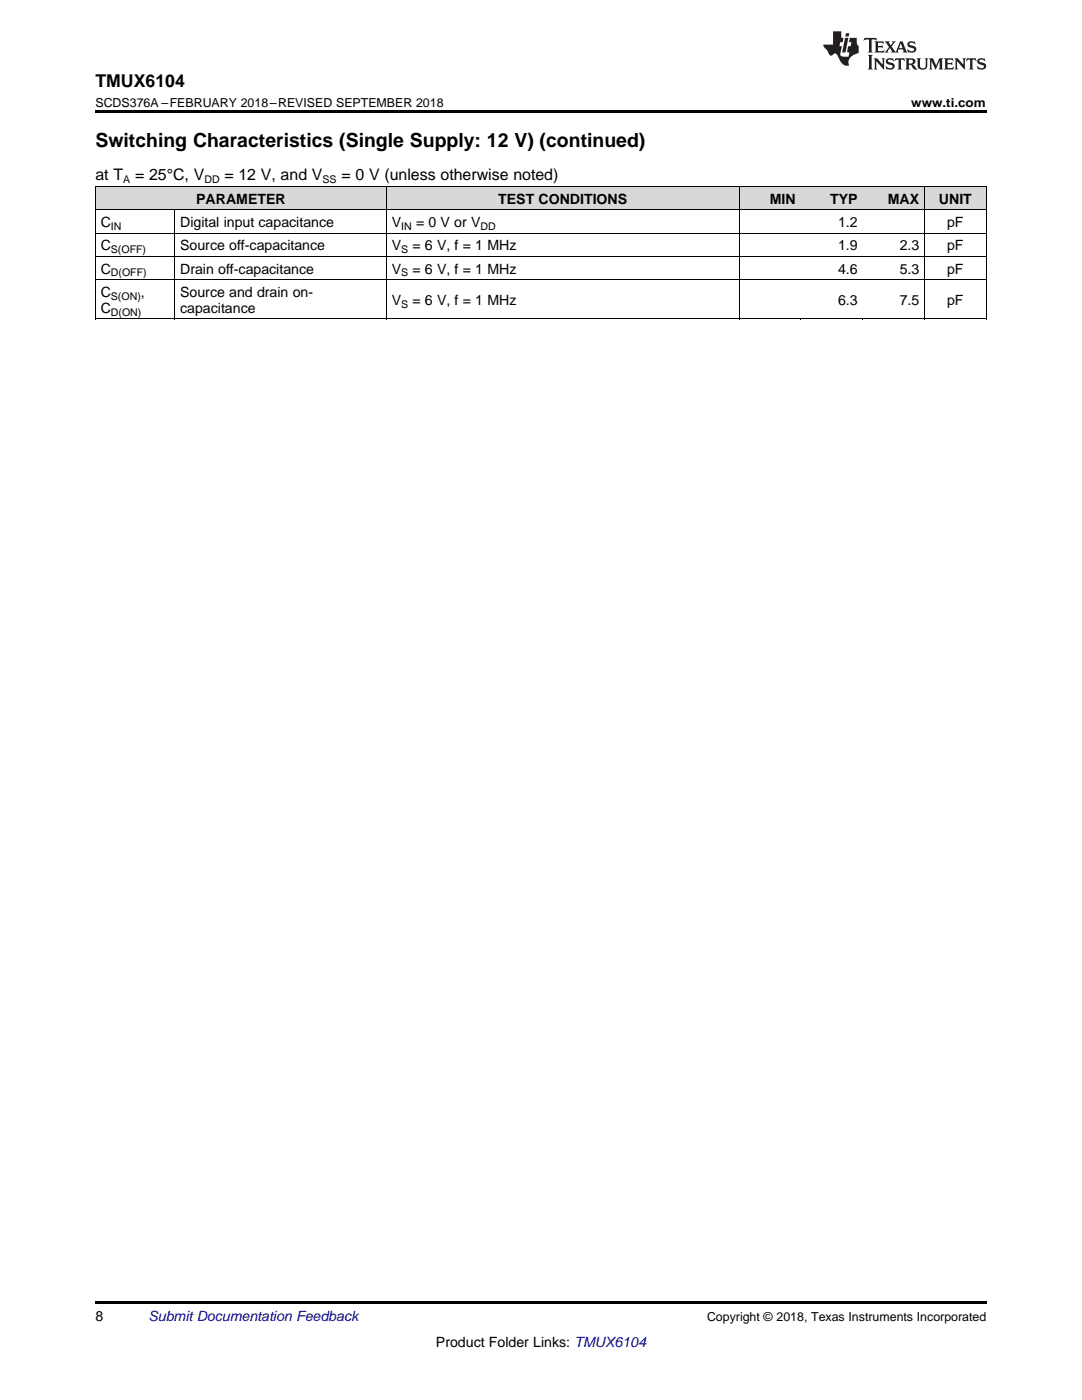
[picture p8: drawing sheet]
<svg xmlns="http://www.w3.org/2000/svg" width="216mm" height="279mm" viewBox="0 0 216 279" stroke-linecap="round" stroke-linejoin="round" font-family="sans-serif">
<g fill="#d8d8d8">
<path d="M19 37.3h15.9v4.6h-15.9z"/>
<path d="M34.9 37.3h42.2v4.6h-42.2z"/>
<path d="M77.1 37.3h70.4v4.6h-70.4z"/>
<path d="M147.5 37.3h12.4v4.6h-12.4z"/>
<path d="M159.9 37.3h12.3v4.6h-12.3z"/>
<path d="M172.2 37.3h12.3v4.6h-12.3z"/>
<path d="M184.5 37.3h12.3v4.6h-12.3z"/>
</g>
<path d="M19 22h177.8v.5h-177.8zM19 63.7h.2zM77 63.7h.1zM147.4 63.7h.1zM159.8 63.7h.1zM172.1 63.7h.1zM184.4 63.7h.1zM196.7 63.7h.1zM19 259.7h177.8v.5h-177.8z" fill="#000"/>
<path d="M19 37.2h177.8M19.1 37.2v26.5M77.1 37.2v26.5M147.5 37.2v26.5M184.4 37.2v26.5M196.8 37.2v26.5M19 55.8h177.8M19 51.2h177.8M19 46.5h177.8M19 41.9h177.8M34.8 41.9v21.8M19 63.7h177.8" fill="none" stroke="#000" stroke-width=".2"/>
<g fill="#231f20">
<path d="M172.5 7.6l-.1 .5 .4-.2h.6v.1v2.1l-.2 .4h.9l-.2-.4v-2.1l.1-.1h.5l.5 .2-.2-.5zM174.5 8.3l.2 .3v1.5l-.2 .4h1.8l.2-.6a1.04 1.04 0 0 1-1.3 .2v-.7h.6l.3 .2v-.6l-.3 .2h-.6v-.6l.8-.1 .4 .3-.2-.5zM176.5 8.3l.9 1.1-.9 1.1h.8l-.2-.2 .4-.7 .5 .7-.2 .2h1.5l-.2-.2 .2-.4h.9l.1 .4-.2 .2h1l-.3-.3-.7-1.9h-.5l-.9 2-.8-1 .9-1h-.8l.1 .3-.4 .5-.3-.6 .1-.2zM179.7 8.6l.4 1h-.7zM181.3 8.4a.63 .63 0 0 0-.2 .7 .63 .63 0 0 0 .6 .4l.6 .2 .1 .2a.75 .75 0 0 1-.7 .4 .75 .75 0 0 1-.6-.5l.1 .7 .1-.1a1.11 1.11 0 0 0 1.5-.6 1.13 1.13 0 0 0-1.2-.8l-.1-.4a1.04 1.04 0 0 1 1.2 .2l-.2-.5-.2 .1-.4-.2zM173.2 10.9l.2 .4v2.2l-.2 .4h1l-.3-.4v-2.2l.3-.4zM174.3 11.6l.3 .4v1.5l-.3 .4h.8l-.2-.4v-1.3l1.5 1.7v-1.9l.2-.4h-.7l.2 .4v.9l-1.1-1.3zM177 11.8a.62 .62 0 0 0-.2 .7 .62 .62 0 0 0 .6 .4l.6 .1 .1 .3a.76 .76 0 0 1-.7 .3 .76 .76 0 0 1-.7-.4l.2 .7 .1-.1a1.11 1.11 0 0 0 1.5-.6 1.13 1.13 0 0 0-1.2-.8l-.1-.4a1.04 1.04 0 0 1 1.2 .2l-.2-.6-.2 .1-.5-.1zM178.7 11.6l-.2 .6a.61 .61 0 0 1 .8-.3v1.6l-.2 .4h.9l-.2-.4v-1.6a.63 .63 0 0 1 .7 .3l-.1-.6zM180.6 11.6l.3 .4v1.5l-.3 .4h1l-.2-.2-.1-.8 .6 .2a.76 .76 0 0 0 1.2 .7l-1-1a.58 .58 0 0 0 .6-.5 .58 .58 0 0 0-.5-.6zM181.4 11.9h.1a.45 .45 0 0 1 .5 .1 .45 .45 0 0 1 .1 .5l-.8 .2zM182.9 11.6l.2 .2a2.17 2.17 0 0 0 .3 1.9 .99 .99 0 0 0 1.6-.6v-1.1l.2-.4h-.7l.2 .2a1.92 1.92 0 0 1-.2 1.8 .6 .6 0 0 1-.9-.5v-1.1l.2-.4zM185.4 11.6l.2 .4v1.5l-.2 .4h.7l-.2-.4v-1.4l.8 1.8 .8-1.8v1.4l-.2 .4h.9l-.2-.4v-1.5l.2-.4h-.8l-.6 1.5-.6-1.5zM188.4 11.6l.2 .4v1.5l-.2 .4h1.8l.1-.6a1.04 1.04 0 0 1-1.2 .1v-.6h.5l.4 .2v-.6l-.4 .2h-.5v-.7h.8l.3 .3-.1-.6zM190.5 11.6l.2 .4v1.5l-.2 .4h.7l-.2-.4v-1.3l1.5 1.7v-1.9l.2-.4h-.7l.2 .4v.9l-1.1-1.3zM192.9 11.6l-.1 .6a.61 .61 0 0 1 .7-.3l.1 1.6-.3 .4h1l-.3-.4 .1-1.6a.63 .63 0 0 1 .7 .3l-.1-.6zM195.2 11.8a.62 .62 0 0 0-.2 .7 .62 .62 0 0 0 .6 .4l.6 .1 .1 .3a.76 .76 0 0 1-.7 .3 .76 .76 0 0 1-.6-.4l.1 .7 .1-.1a1.11 1.11 0 0 0 1.6-.6 1.13 1.13 0 0 0-1.3-.8l-.1-.4a1.04 1.04 0 0 1 1.2 .2l-.1-.6-.2 .1-.5-.1z"/>
<path d="M166.2 6.3v2.6h-1.9v.4l.8 .9a.91 .91 0 0 0 1 .8 .56 .56 0 0 1 .5-.3 .56 .56 0 0 1 .5 .3l.4 .8a1.53 1.53 0 0 0 1.9 1.2 1.54 1.54 0 0 1 1-2.1l.9-.3v-1.4a1.52 1.52 0 0 1-.4-1.6h-1.3l-.2 .8h.5l-.2 .8h-.5l-.1 1v.2l.4 .1-.2 .8a1.93 1.93 0 0 1-1.6-.3l.3-1.8h-.5l.2-.8h.4l.2-.8h-.4v-1.3zM168.6 7.6l-.6 2.9h.7l.6-2.9zM168.8 6.6l-.1 .7h.6l.2-.7z"/>
</g>
<text font-size="3.9" x="19" y="29.3">Switching Characteristics (Single Supply: 12 V) (continued)</text>
<text font-size="3.5" x="19" y="17.3">TMUX6104</text>
<g font-size="3.2">
<text x="19" y="36">at T</text>
<text x="27" y="36">= 25°C, V</text>
<text x="44.8" y="36">= 12 V, and V</text>
<text x="68.1" y="36">= 0 V (unless otherwise noted)</text>
</g>
<g font-size="2.8">
<text x="39.2" y="40.6">PARAMETER</text>
<text x="99.4" y="40.6">TEST CONDITIONS</text>
<text x="153.6" y="40.6">MIN</text>
<text x="165.6" y="40.6">TYP</text>
<text x="177.2" y="40.6">MAX</text>
<text x="187.4" y="40.6">UNIT</text>
<text x="20.1" y="45.3">C</text>
<text x="35.9" y="45.3">Digital input capacitance</text>
<text x="78.2" y="45.3">V</text>
<text x="83" y="45.3">= 0 V or V</text>
<text x="167.2" y="45.3">1.2</text>
<text x="189" y="45.3">pF</text>
<text x="20.1" y="50">C</text>
<text x="35.9" y="50">Source off-capacitance</text>
<text x="78.2" y="50">V</text>
<text x="82.3" y="50">= 6 V, f = 1 MHz</text>
<text x="167.2" y="50">1.9</text>
<text x="179.5" y="50">2.3</text>
<text x="189" y="50">pF</text>
<text x="20.1" y="54.6">C</text>
<text x="20.1" y="59.3">C</text>
<text x="28.1" y="59.3">,</text>
<text x="35.9" y="54.6">Drain off-capacitance</text>
<text x="35.9" y="59.3">Source and drain on-</text>
<text x="78.2" y="54.6">V</text>
<text x="82.3" y="54.6">= 6 V, f = 1 MHz</text>
<text x="167.2" y="54.6">4.6</text>
<text x="179.5" y="54.6">5.3</text>
<text x="189" y="54.6">pF</text>
<text x="20.1" y="62.4">C</text>
<text x="35.9" y="62.4">capacitance</text>
<text x="78.2" y="60.9">V</text>
<text x="82.3" y="60.9">= 6 V, f = 1 MHz</text>
<text x="167.2" y="60.9">6.3</text>
<text x="179.5" y="60.9">7.5</text>
<text x="189" y="60.9">pF</text>
<text x="19" y="263.6">8</text>
<text x="87" y="268.9">Product Folder Links: TMUX6104</text>
</g>
<text font-size="2.8" fill="#0000c8" x="29.6" y="263.6">Submit Documentation Feedback</text>
<g font-size="2.5">
<text x="19" y="21.4">SCDS376A –FEBRUARY 2018–REVISED SEPTEMBER 2018</text>
<text x="181.8" y="21.4">www.ti.com</text>
<text x="141.1" y="263.6">Copyright © 2018, Texas Instruments Incorporated</text>
</g>
<g font-size="2.1">
<text x="24.6" y="36.6">A</text>
<text x="40.8" y="36.6">DD</text>
<text x="64.4" y="36.6">SS</text>
<text x="22.1" y="45.9">IN</text>
<text x="80" y="45.9">IN</text>
<text x="95.9" y="45.9">DD</text>
<text x="22.1" y="50.5">S(OFF)</text>
<text x="80" y="50.5">S</text>
<text x="22.1" y="55.2">D(OFF)</text>
<text x="22.1" y="59.8">S(ON)</text>
<text x="80" y="55.2">S</text>
<text x="22.1" y="63">D(ON)</text>
<text x="80" y="61.4">S</text>
</g>
</svg>
